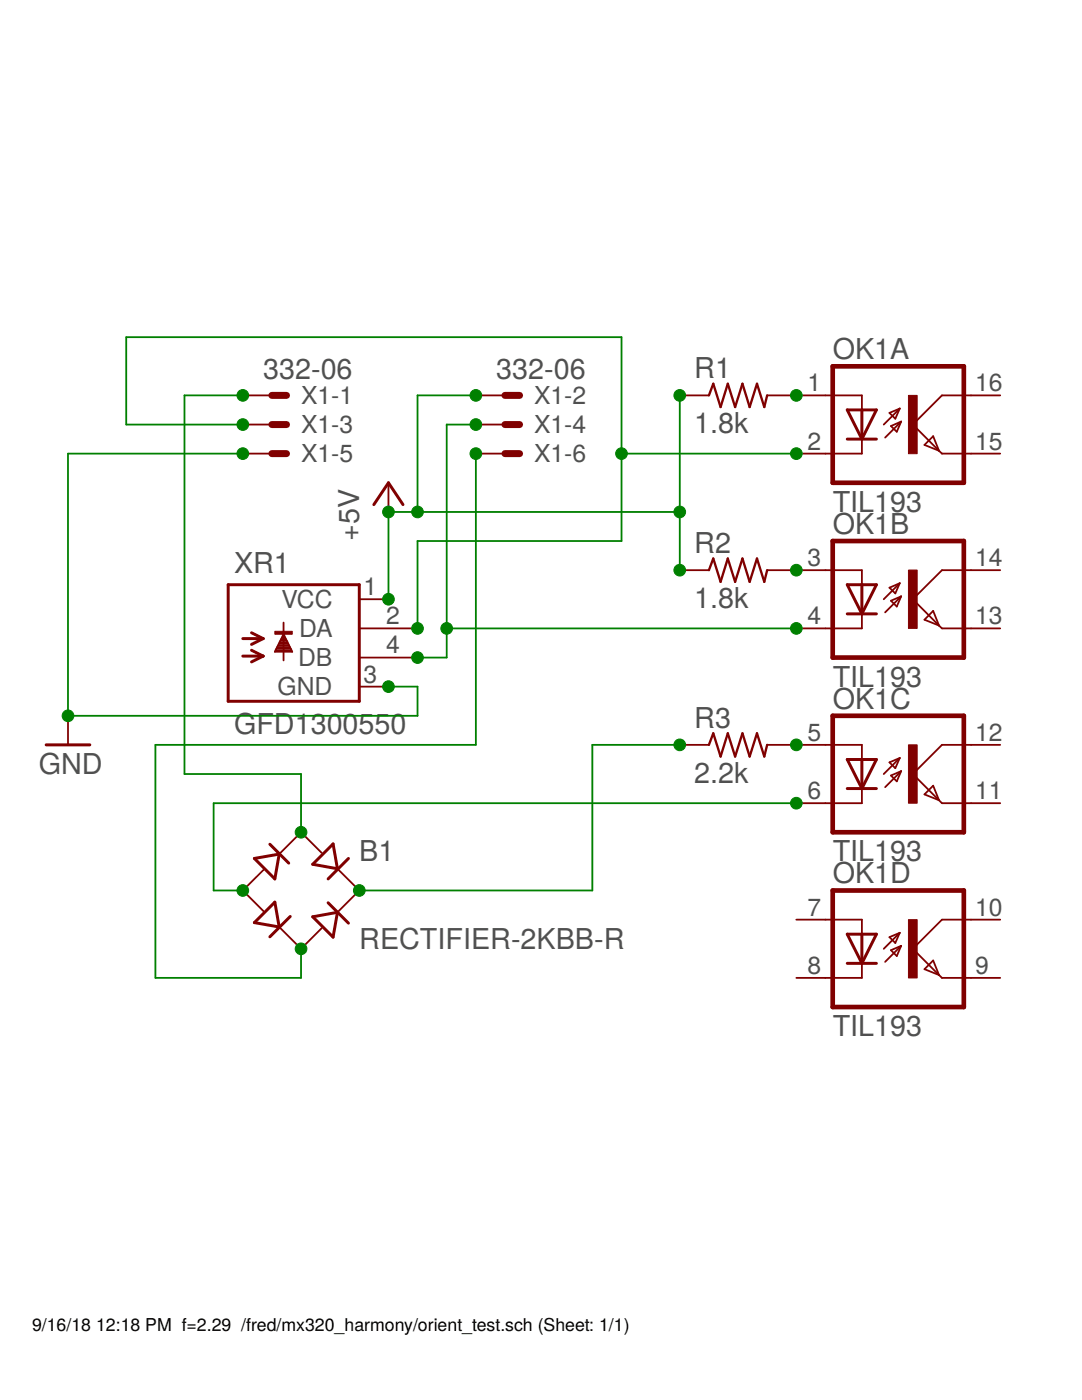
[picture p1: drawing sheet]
<svg xmlns="http://www.w3.org/2000/svg" width="216mm" height="279mm" viewBox="0 0 216 279" stroke-linecap="round" stroke-linejoin="round" font-family="sans-serif">
<g fill="none" stroke="#800000" stroke-width=".36">
<path d="M48.5 78.9h5.8M95 78.9h5.8M135.6 78.9h5.9M153.1 78.9h18.9v2.9M199.6 78.9h-11.6l-5.9 5.8 5.3 5.3M48.5 90.5h5.8M48.5 84.7h5.8M77.5 96.4v5.8M95 90.5h5.8M95 84.7h5.8M172 87.6v2.9h-13.1M177.5 82.4l2-.9-.9 2.1z"/>
<path d="M177.8 85l2-.9-.9 2.1zM179.5 81.5l-3.2 3.2M179.8 84.1l-3.2 3.2M184.5 88.8l1.7-1.7 1.2 2.9zM187.4 90l.6 .5h11.6M71.7 119.6h5.8M135.6 113.8h5.9M153.1 113.8h18.9v2.9M177.5 117.3l2-.9-.9 2zM177.8 119.9l2-.9-.9 2.1zM179.5 116.4l-3.2 3.2M179.8 119l-3.2 3.2"/>
<path d="M199.6 113.8h-11.6l-5.9 5.8 5.3 5.2M55 129.8h3.2M55.1 129.5h2.9M55.3 129.1h2.5M55.5 128.8h2.2M55.6 128.5h1.9M55.8 128.2h1.6M55.9 127.9h1.3M56.1 127.6h1M56.3 127.2h.6M56.4 126.9h.3M56.6 124.2v7.6"/>
<path d="M56.6 126.6l1.7 3.5h-3.5zM56.6 126.6h.1M71.7 125.4h11.6M71.7 137h5.8M71.7 131.2h11.6M172 122.5v2.9h-13.1M186.2 121.9l1.2 2.9-2.9-1.1zM187.4 124.8l.6 .6h11.6M13.6 142.9v5.8M135.6 148.7h5.9M153.1 148.7h18.9v2.9M172 157.4v2.9h-13.1"/>
<path d="M177.5 152.1l2-.8-.9 2zM177.8 154.8l2-.9-.9 2zM179.5 151.3l-3.2 3.2M179.8 153.9l-3.2 3.2M186.2 156.8l1.2 2.9-2.9-1.2zM199.6 148.7h-11.6l-5.9 5.8 5.9 5.8h11.6M52.6 173.6l-4.1 4.1 4.1 4.1M64.2 170.2l-4.1-4.1-4.4 4.4M67.3 173.4l4.4 4.3-4.4 4.4M55.7 185l4.4 4.4 4.1-4.2M158.9 183.5h13.1v2.9M172 192.3v2.9h-13.1"/>
<path d="M177.5 187l2-.8-.9 2zM177.8 189.6l2-.8-.9 2zM179.5 186.2l-3.2 3.2M179.8 188.8l-3.2 3.2M184.5 193.4l1.7-1.7 1.2 2.9zM187.4 194.6l.6 .6h11.6M199.6 183.5h-11.6l-5.9 5.9 5.3 5.2"/>
</g>
<g fill="none" stroke="#800000" stroke-width=".59">
<path d="M169.1 81.8h5.8l-2.9 5.8zM169.1 87.6h5.8M172 81.8v5.8M45.5 116.7h26.2v23.3h-26.2zM74.6 100.7l2.9-4.3 2.9 4.3M169.1 116.7h5.8l-2.9 5.8zM172 116.7v5.8M48.5 127.4h4M48.5 130.9h4M50.2 126.3l2.3 1.1M50.2 129.8l2.3 1.1M52.5 127.4l-2.3 1.2"/>
<path d="M52.5 130.9l-2.3 1.2M169.1 122.5h5.8M9.2 148.7h8.7M169.1 151.6h5.8l-2.9 5.8zM169.1 157.4h5.8M172 151.6v5.8M50.8 171.3l4.9-.8-.9 4.9zM53.8 168.5l3.8 3.8M62.4 172.5l4.1-4.1 .8 5zM69.5 171.3l-4 4.1M54.8 180l.9 5-4.9-.9zM57.9 182.9l-4.1 4.1"/>
<path d="M62.4 183l4.9-.9-.8 4.9zM65.5 180.2l4 4M169.1 186.4h5.8l-2.9 5.9zM169.1 192.3h5.8M172 186.4v5.9"/>
</g>
<path d="M166.2 73.1h26.1v23.3h-26.1zM166.2 108h26.1v23.2h-26.1zM166.2 142.9h26.1v23.2h-26.1zM166.2 177.7h26.1v23.3h-26.1z" fill="none" stroke="#800000" stroke-width=".93"/>
<g fill="#800000" stroke="#800000" stroke-width=".2">
<path d="M181.3 78.9h1.7v11.7h-1.7z"/>
<path d="M181.3 113.8h1.7v11.6h-1.7z"/>
<path d="M181.3 148.7h1.7v11.6h-1.7z"/>
<path d="M181.3 183.5h1.7v11.7h-1.7z"/>
<path d="M54.8 126h3.5v.6h-3.5z"/>
</g>
<path d="M141.5 78.9l.8-2.3 1.5 4.6 1.4-4.6 1.5 4.6 1.4-4.6 1.5 4.6 1.4-4.6 1.5 4.6 .6-2.3M141.5 113.8l.8-2.3 1.5 4.6 1.4-4.6 1.5 4.6 1.4-4.6 1.5 4.6 1.4-4.6 1.5 4.6 .6-2.3M141.5 148.7l.8-2.4 1.5 4.7 1.4-4.7 1.5 4.7 1.4-4.7 1.5 4.7 1.4-4.7 1.5 4.7 .6-2.3" fill="none" stroke="#800000" stroke-width=".47"/>
<path d="M54.3 78.9h2.9M100.8 78.9h2.9M54.3 84.7h2.9M54.3 90.5h2.9M100.8 84.7h2.9M100.8 90.5h2.9" fill="none" stroke="#800000" stroke-width="1.4"/>
<g fill="#008000" stroke="#008000" stroke-width=".2">
<circle cx="158.9" cy="78.9" r="1.16"/>
<circle cx="158.9" cy="113.8" r="1.16"/>
<circle cx="158.9" cy="148.7" r="1.16"/>
<circle cx="158.9" cy="90.5" r="1.16"/>
<circle cx="48.5" cy="84.7" r="1.16"/>
<circle cx="124" cy="90.5" r="1.16"/>
<circle cx="83.3" cy="125.4" r="1.16"/>
<circle cx="158.9" cy="125.4" r="1.16"/>
<circle cx="95" cy="84.7" r="1.16"/>
<circle cx="89.1" cy="125.4" r="1.16"/>
<circle cx="83.3" cy="131.2" r="1.16"/>
<circle cx="71.7" cy="177.7" r="1.16"/>
<circle cx="135.6" cy="148.7" r="1.16"/>
<circle cx="48.5" cy="177.7" r="1.16"/>
<circle cx="158.9" cy="160.3" r="1.16"/>
<circle cx="60.1" cy="166.1" r="1.16"/>
<circle cx="48.5" cy="78.9" r="1.16"/>
<circle cx="60.1" cy="189.4" r="1.16"/>
<circle cx="95" cy="90.5" r="1.16"/>
<circle cx="135.6" cy="102.2" r="1.16"/>
<circle cx="135.6" cy="113.8" r="1.16"/>
<circle cx="135.6" cy="78.9" r="1.16"/>
<circle cx="95" cy="78.9" r="1.16"/>
<circle cx="83.3" cy="102.2" r="1.16"/>
<circle cx="77.5" cy="119.6" r="1.16"/>
<circle cx="77.5" cy="102.2" r="1.16"/>
<circle cx="48.5" cy="90.5" r="1.16"/>
<circle cx="77.5" cy="137" r="1.16"/>
<circle cx="13.6" cy="142.9" r="1.16"/>
</g>
<path d="M48.5 78.9h-11.7v75.6h23.3v11.6M95 78.9h-11.7v23.3M135.6 78.9v34.9M48.5 84.7h-23.3v-17.4h98.8v40.7h-40.7v17.4M48.5 90.5h-34.9v52.4h69.7v-5.9h-5.8M95 84.7h-5.9v46.5h-5.8M95 90.5v58.2h-64v46.5h29.1v-5.8M124 90.5h34.9M135.6 102.2h-58.1v17.4M89.1 125.4h69.8M135.6 148.7h-17.4v29h-46.5M158.9 160.3h-116.3v17.4h5.9" fill="none" stroke="#008000" stroke-width=".36"/>
<g font-size="5.7" fill="#505050">
<text x="166.2" y="71.6">OK1A</text>
<text x="52.5" y="75.7">332-06</text>
<text x="99" y="75.7">332-06</text>
<text x="138.5" y="75.5">R1</text>
<text x="138.5" y="86.5">1.8k</text>
<text x="71.7" y="108" transform="rotate(-90 71.7 108)">+5V</text>
<text x="166.2" y="102.2">TIL193</text>
<text x="166.2" y="106.5">OK1B</text>
<text x="138.5" y="110.4">R2</text>
<text x="46.7" y="114.4">XR1</text>
<text x="138.5" y="121.3">1.8k</text>
<text x="166.2" y="137">TIL193</text>
<text x="166.2" y="141.4">OK1C</text>
<text x="46.7" y="146.4">GFD1300550</text>
<text x="138.5" y="145.2">R3</text>
<text x="7.7" y="154.5">GND</text>
<text x="138.5" y="156.2">2.2k</text>
<text x="71.7" y="171.9">B1</text>
<text x="166.2" y="171.9">TIL193</text>
<text x="166.2" y="176.3">OK1D</text>
<text x="71.7" y="189.4">RECTIFIER-2KBB-R</text>
<text x="166.2" y="206.8">TIL193</text>
</g>
<g font-size="4.9" fill="#505050">
<text x="60.1" y="80.7">X1-1</text>
<text x="106.6" y="80.7">X1-2</text>
<text x="161.1" y="78.1">1</text>
<text x="194.6" y="78.1">16</text>
<text x="60.1" y="86.5">X1-3</text>
<text x="106.6" y="86.5">X1-4</text>
<text x="161.1" y="89.7">2</text>
<text x="194.6" y="89.7">15</text>
<text x="60.1" y="92.3">X1-5</text>
<text x="106.6" y="92.3">X1-6</text>
<text x="161.1" y="113">3</text>
<text x="194.6" y="113">14</text>
<text x="72.5" y="118.8">1</text>
<text x="56.2" y="121.3">VCC</text>
<text x="77" y="124.6">2</text>
<text x="161.1" y="124.6">4</text>
<text x="194.6" y="124.6">13</text>
<text x="59.7" y="127.2">DA</text>
<text x="77" y="130.4">4</text>
<text x="59.5" y="133">DB</text>
<text x="72.5" y="136.2">3</text>
<text x="55.4" y="138.8">GND</text>
<text x="161.1" y="147.8">5</text>
<text x="194.6" y="147.8">12</text>
<text x="161.1" y="159.5">6</text>
<text x="194.6" y="159.5">11</text>
<text x="161.1" y="182.7">7</text>
<text x="194.6" y="182.7">10</text>
<text x="161.1" y="194.3">8</text>
<text x="194.6" y="194.3">9</text>
</g>
<g font-size="3.5">
<text x="6.4" y="265.7">9/16/18</text>
<text x="19.2" y="265.7">12:18 PM f=2.29 /fred/mx320_harmony/orient_test.sch (Sheet: 1/1)</text>
</g>
</svg>
